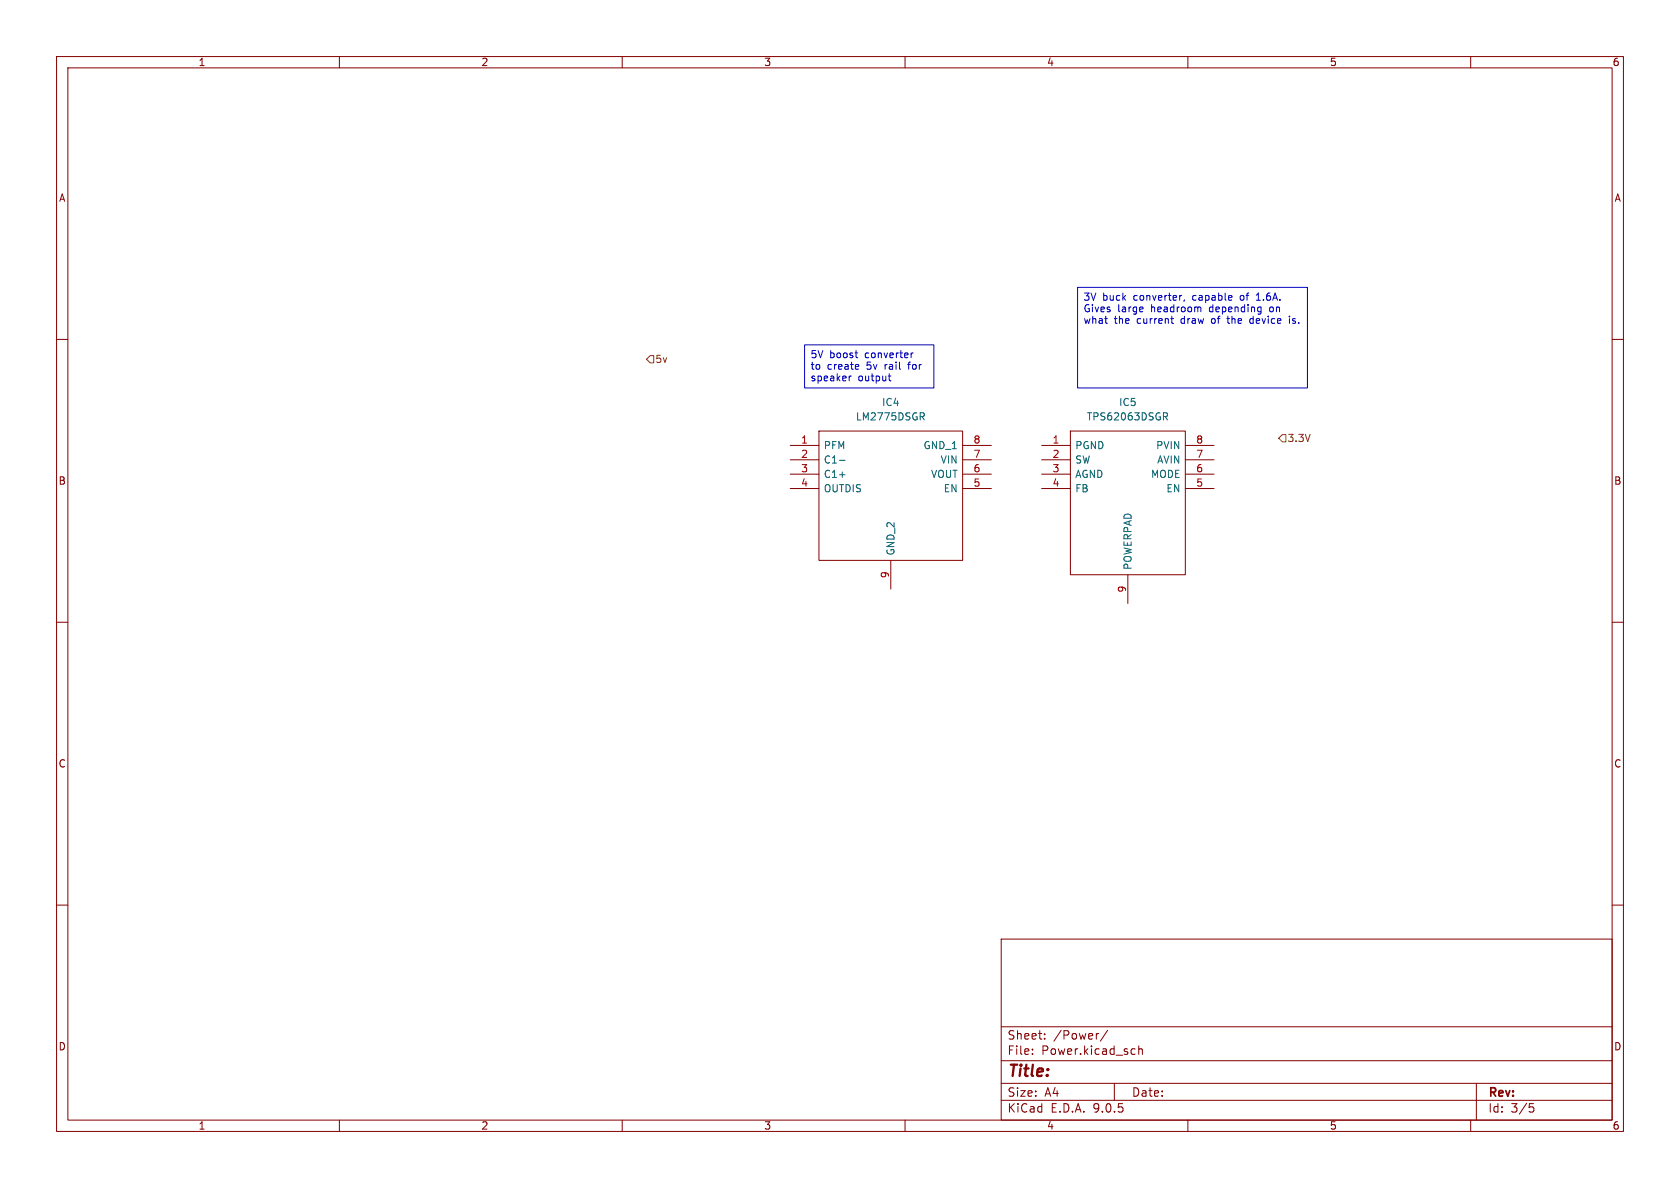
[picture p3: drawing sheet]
<svg xmlns="http://www.w3.org/2000/svg" width="297mm" height="210mm" viewBox="0 0 297 210" stroke-linecap="round" stroke-linejoin="round" font-family="sans-serif">
<g fill="none" stroke="#840000" stroke-width=".18">
<path d="M10 10h277v190h-277zM12 12h273v186h-273zM60 10v2M110 10v2M160 10v2M210 10v2M260 10v2M10 60h2M139.7 78.7h5.1M144.8 76.2h25.4v22.9h-25.4zM170.2 78.7h5.1M184.1 78.7h5.1"/>
<path d="M189.2 76.2h20.3v25.4h-20.3zM209.5 78.7h5.1M285 60h2M139.7 81.3h5.1M139.7 83.8h5.1M139.7 86.4h5.1M157.5 99.1v5M170.2 81.3h5.1M170.2 83.8h5.1M170.2 86.4h5.1M184.1 81.3h5.1M184.1 83.8h5.1"/>
<path d="M184.1 86.4h5.1M209.5 81.3h5.1M209.5 83.8h5.1M209.5 86.4h5.1M10 110h2M199.4 101.6v5.1M285 110h2M10 160h2M177 166h108v32h-108zM285 160h2M60 198v2M110 198v2"/>
<path d="M160 198v2M177 194.5h108M177 191.5h108M177 187.5h108M177 181.5h108M182.5 186.3v.1M182.5 185.5v.1M184.7 183.6v.1M184.7 182.8v.1M194.2 182.7l-.2 .1M195.8 182.1l-1.3 2M197 191.5v3"/>
<path d="M200.2 185.4l.5 .1M200.7 186.3l-.5 .1M201.3 185.5l.2-.1 .4 .1 .1 .9M201.3 184.9v1.5M210 198v2M260 198v2M261 191.5v6.5M270.4 195.1h.7M270.5 195.7h.4l.3 .3-.2 .5-.5 .1"/>
</g>
<path d="M163 73.6l.4 .6M163.2 73l.2 .2-.1 .3-.1 .1M205.7 73h.5l.2 .2-.1 .4h-.6M206 73.6l.4 .6M148.4 81.4h1M148.4 83.9h1" fill="none" stroke="#006464" stroke-width=".18"/>
<path d="M114.9 62.9h.7v1.2h-.7l-.6-.6zM226.7 76.8h.6v1.3h-.6l-.6-.6z" fill="none" stroke="#725600" stroke-width=".18"/>
<g fill="none" stroke="#0000c2" stroke-width=".18">
<path d="M190.5 50.8h40.6v17.8h-40.6zM195.3 56.3h.5M195.7 57.2h.1M202 54.3l.1 .3-.6 .1M207 56.3h.5M207.2 57l.3 .2M208.8 52.2h.1M209.4 53l-.1 .3M212.3 54.5v.6M217.1 55.9v1.2M221 56.4v.6l.4 .2M222.1 53.1h.7"/>
<path d="M222.3 52l-.2 .2M222.8 54.3h.1M222.9 54.3v1l-.1 .2M222.9 55.1h-.1M228 55.9v.1M228 56.3v.9M142.2 61h22.9v7.6h-22.9zM150.1 66.5v.8M150.5 66.5l-.4 .2M151.2 62.4h.4M151.5 63.2h.1M151.6 64.4l.2 .3-.6 .2"/>
<path d="M151.8 65.2l-.2 .1M157 66.5h.5M157.2 66.1v1l.3 .2M161.1 62.4v.8M161.4 62.4l-.3 .2"/>
</g>
<text font-size="2.8" fill="#840000" x="178" y="190.9">Title:</text>
<g font-size="2.1" fill="#840000">
<text x="178" y="184">Sheet:</text>
<text x="186.2" y="184">/Power/</text>
<text x="178" y="186.7">File:</text>
<text x="184.1" y="186.7">Power.kicad_sch</text>
<text x="178" y="196.9">KiCad</text>
<text x="178" y="194.1">Size:</text>
<text x="184.7" y="194.1">A4</text>
<text x="185.7" y="196.9">E.D.A.</text>
<text x="193.3" y="196.9">9.0.5</text>
<text x="200" y="194.1">Date:</text>
<text x="263" y="194.3">Rev:</text>
<text x="263" y="196.9">Id:</text>
<text x="267.1" y="196.9">3/5</text>
</g>
<g font-size="1.8" fill="#840000">
<text x="35" y="11.9">1</text>
<text x="85" y="11.9">2</text>
<text x="135" y="11.9">3</text>
<text x="185" y="11.9">4</text>
<text x="235" y="11.9">5</text>
<text x="285" y="11.9">6</text>
<text x="10.3" y="35.9">A</text>
<text x="285.3" y="35.9">A</text>
<text x="10.3" y="85.9">B</text>
<text x="285.3" y="85.9">B</text>
<text x="10.3" y="135.9">C</text>
<text x="285.3" y="135.9">C</text>
<text x="10.3" y="185.9">D</text>
<text x="285.3" y="185.9">D</text>
<text x="35" y="199.9">1</text>
<text x="85" y="199.9">2</text>
<text x="135" y="199.9">3</text>
<text x="185" y="199.9">4</text>
<text x="235" y="199.9">5</text>
<text x="285" y="199.9">6</text>
</g>
<g font-size="1.8" fill="#0000c2">
<text x="191.5" y="53.5">3V</text>
<text x="194.9" y="53.5">buck</text>
<text x="200.5" y="53.5">converter,</text>
<text x="211.1" y="53.5">capable</text>
<text x="219.7" y="53.5">of</text>
<text x="222.8" y="53.5">1.6A.</text>
<text x="191.5" y="55.5">Gives</text>
<text x="191.5" y="57.6">what</text>
<text x="197" y="57.6">the</text>
<text x="197.6" y="55.5">large</text>
<text x="201.1" y="57.6">current</text>
<text x="203.6" y="55.5">headroom</text>
<text x="209.1" y="57.6">draw</text>
<text x="214.1" y="55.5">depending</text>
<text x="214.6" y="57.6">of</text>
<text x="217.7" y="57.6">the</text>
<text x="221.8" y="57.6">device</text>
<text x="224.9" y="55.5">on</text>
<text x="229" y="57.6">is.</text>
<text x="143.2" y="63.6">5V</text>
<text x="143.2" y="65.7">to</text>
<text x="146.2" y="65.7">create</text>
<text x="146.7" y="63.6">boost</text>
<text x="153" y="63.6">converter</text>
<text x="153.3" y="65.7">5v</text>
<text x="156.7" y="65.7">rail</text>
<text x="161.1" y="65.7">for</text>
<text x="143.2" y="67.7">speaker</text>
<text x="151.7" y="67.7">output</text>
</g>
<g font-size="1.8" fill="#725600">
<text x="115.8" y="64.4">5v</text>
<text x="227.5" y="78.3">3.3V</text>
</g>
<g font-size="1.8" fill="#006464">
<text x="155.8" y="72">IC4</text>
<text x="197.7" y="72">IC5</text>
<text x="151.2" y="74.5">LM2775DSGR</text>
<text x="192" y="74.5">TPS62063DSGR</text>
<text x="145.5" y="79.6">PFM</text>
<text x="145.5" y="82.1">C1-</text>
<text x="163.2" y="79.6">GND_1</text>
<text x="166.2" y="82.1">VIN</text>
<text x="190" y="79.6">PGND</text>
<text x="190" y="82.1">SW</text>
<text x="204.3" y="79.6">PVIN</text>
<text x="204.5" y="82.1">AVIN</text>
<text x="145.5" y="84.7">C1+</text>
<text x="145.5" y="87.2">OUTDIS</text>
<text x="164.5" y="84.7">VOUT</text>
<text x="166.7" y="87.2">EN</text>
<text x="190" y="84.7">AGND</text>
<text x="190" y="87.2">FB</text>
<text x="203.4" y="84.7">MODE</text>
<text x="206.1" y="87.2">EN</text>
<text x="158.3" y="98.3" transform="rotate(-90 158.3 98.3)">GND_2</text>
<text x="200.3" y="100.8" transform="rotate(-90 200.3 100.8)">POWERPAD</text>
</g>
<g font-size="1.8" fill="#a90000">
<text x="141.5" y="78.5">1</text>
<text x="141.5" y="81">2</text>
<text x="141.5" y="83.6">3</text>
<text x="172" y="78.5">8</text>
<text x="172" y="81">7</text>
<text x="172" y="83.6">6</text>
<text x="186" y="78.5">1</text>
<text x="186" y="81">2</text>
<text x="186" y="83.6">3</text>
<text x="211.4" y="78.5">8</text>
<text x="211.4" y="81">7</text>
<text x="211.4" y="83.6">6</text>
<text x="141.5" y="86.1">4</text>
<text x="172" y="86.1">5</text>
<text x="186" y="86.1">4</text>
<text x="211.4" y="86.1">5</text>
<text x="157.2" y="102.3" transform="rotate(-90 157.2 102.3)">9</text>
<text x="199.1" y="104.8" transform="rotate(-90 199.1 104.8)">9</text>
</g>
</svg>
